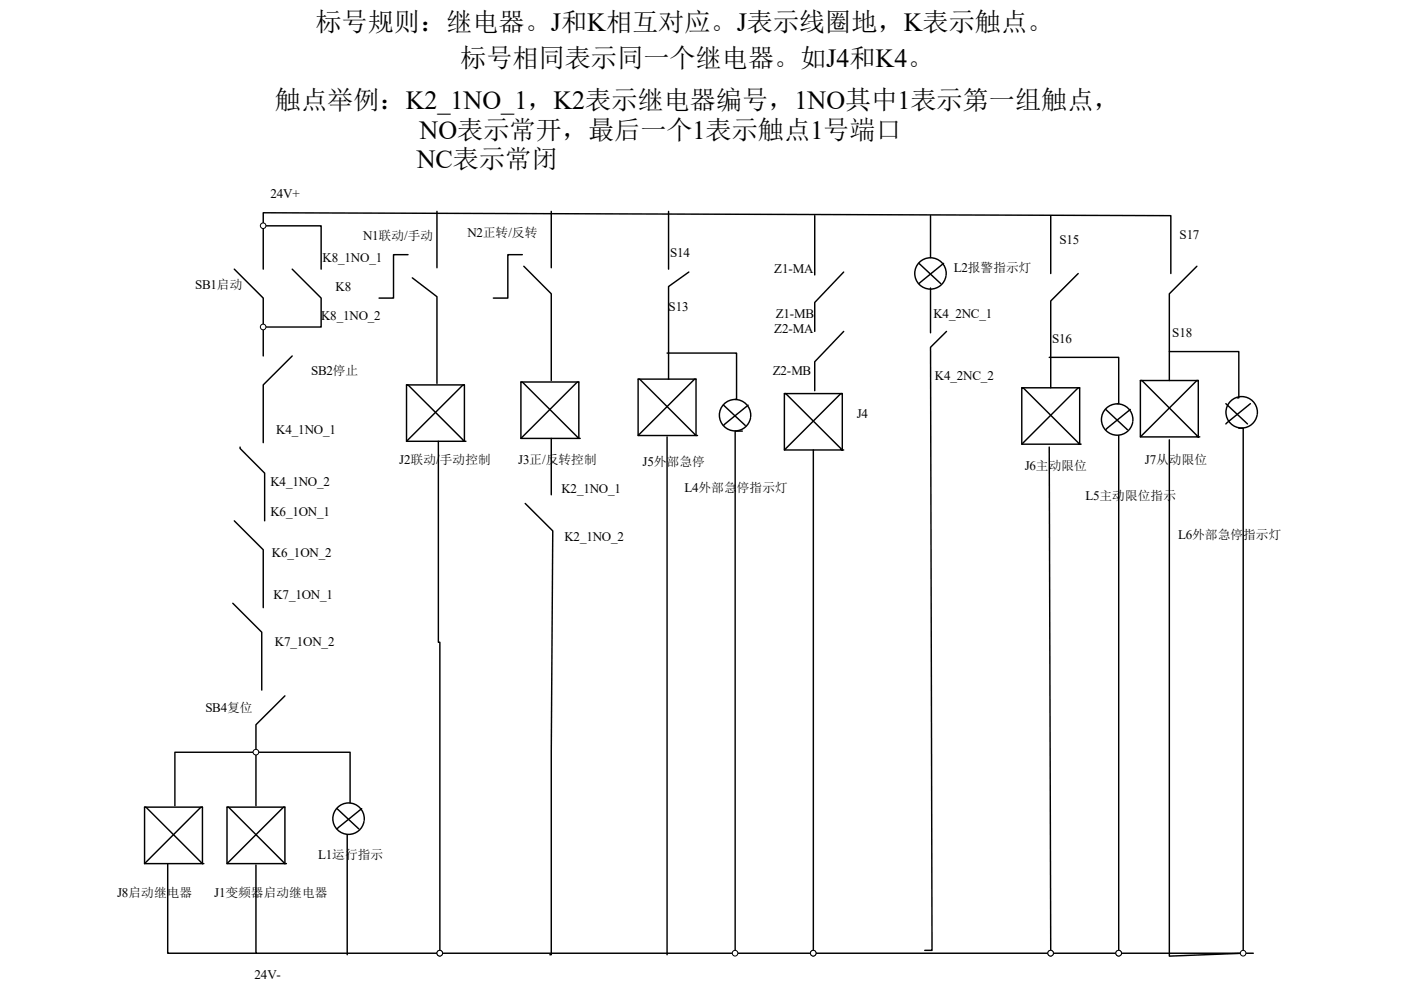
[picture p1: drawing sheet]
<svg xmlns="http://www.w3.org/2000/svg" width="297mm" height="210mm" viewBox="0 0 297 210" stroke-linecap="round" stroke-linejoin="round" font-family="sans-serif">
<g fill="none" stroke="#000" stroke-width=".31">
<path d="M49.7 57.1l6.1 6.1v12.3M55.8 57.1v-12l192.4 .6v12.3M55.8 47.9h12.3v9.2M62 57.1l6.1 6.1v6.2h-12.3M86.5 54h-3.1v9.2h-3M87.4 58.9l5.2 4v18.4M92.6 44.8v12M110.7 54h-3v9.2h-3.1M111.1 56.5l5.8 5.8v18.4M116.9 44.8v12M141.7 44.8v12.3M146 57.7l-4.3 3.1v19.6"/>
<path d="M172.7 45.7v12.6M178.9 57.7l-6.2 6.5v6.1M194.8 55.9l4.6 4.3M197.3 45.7v8.9M200.1 55.9l-5.3 4.3M200.6 58.4a3.3 3.3 0 0 0-4.4-3.6 3.3 3.3 0 0 0-1.4 5.5 3.3 3.3 0 0 0 5.6-1.1l.2-.6M222.8 45.7v12.3M228.6 58l-5.8 5.8v18.5M253.8 56.5l-5.9 5.8v18.4M62 75.5l-6.2 6.1v12.3M141.4 74.9h14.8v9.8h-.3M178.9 70.3l-6.2 6.4v6.2"/>
<path d="M197.3 61.1v9.5M200.7 70.3l-3.4 3.4 .3 127.9h-1.5M222.5 75.8h14.7v9.8h-.3M247.9 74.6h14.8v9.8h-.3M50.9 94.8v.3l5.2 5.3v10.1M86.2 81.6h12.3v12l-12-12h-.3v12h12.6M92.9 93.6v42.6h.4v66h-39v-18.7M98.5 81.6h-.3l-12 12M110.4 81h12.3v12l-12-12h-.3v12h12.6M116.9 93v11.9M122.7 81h-.3l-12 12M135.3 80.4h12.3v12l-12-12h-.3v12h12.6"/>
<path d="M141.4 92.7v109.8M147.6 80.4h-.3l-12 12M153.4 85.9l4.6 4.3M157.4 91.4h-1.5v110.8M158.6 85.9l-5.2 4.3M159.1 88.4a3.3 3.3 0 0 0-4.4-3.5 3.3 3.3 0 0 0-1.3 5.5 3.3 3.3 0 0 0 5.5-1.1l.2-.7M166.3 83.5h12.3v11.9l-12-11.9h-.3v11.9h12.6M172.4 95.4v106.8h-79.1M178.6 83.5h-.3l-12 11.9M216.6 82.3h12.3v11.9l-12-11.9h-.3v11.9h12.6M222.5 94.8l.3 107.4h14.4M228.9 82.3h-.3l-12 11.9"/>
<path d="M234.4 86.8l4.6 4.3M237.2 92.4v109.8h28.5M239.6 86.8l-5.2 4.3M240.2 89.3a3.3 3.3 0 0 0-4.5-3.4 3.3 3.3 0 0 0-1.2 5.4 3.3 3.3 0 0 0 5.5-1.1l.2-.6M241.8 80.7h12.3v12l-12-12h-.3v12h12.6M254.1 80.7h-.3l-12 12M259.9 85.6l4.6 4.3M262.7 90.8h.9v111.4l-15.7 .6v-109.5M265.1 85.6l-5.2 4.3M266.6 87.8a3.3 3.3 0 0 0-4.4-3.5 3.3 3.3 0 0 0-1.4 5.4 3.3 3.3 0 0 0 5.5-1l.2-.7M49.7 110.5l6.1 6.1v12.3M111.4 106.8l5.8 5.8-.3 47v42.9h-.3"/>
<path d="M49.4 128l6.1 6.1v12.3M60.4 147.6l-6.1 6.1v17.2M30.6 171.2h12.3v12l-12-12h-.3v12h12.6M42.9 171.2h-.3l-12 12M48.1 171.2h12.3v12l-12-12h-.3v12h12.6M60.4 171.2h-.3l-12 12M71.5 171.5l4.6 4.3M73.6 177v25.5M74.2 170.3v-10.7h-37.1v11.3M76.7 171.5l-5.2 4.3M77.2 174a3.3 3.3 0 0 0-4.5-3.5 3.3 3.3 0 0 0-.9 5.6 3.3 3.3 0 0 0 5.4-1.9M35.6 183.2v19h18.7"/>
<path d="M172.4 202.2h50.4"/>
</g>
<g fill="#fff" stroke="#000" stroke-width=".21">
<circle cx="55.8" cy="47.9" r=".59"/>
<circle cx="55.8" cy="69.3" r=".59"/>
<circle cx="93.2" cy="202.2" r=".6"/>
<circle cx="172.4" cy="202.2" r=".6"/>
<circle cx="54.3" cy="159.5" r=".6"/>
<circle cx="237.2" cy="202.2" r=".6"/>
<circle cx="263.6" cy="202.2" r=".59"/>
<circle cx="222.7" cy="202.2" r=".6"/>
<circle cx="155.8" cy="202.2" r=".6"/>
</g>
<g font-size="5.6">
<text x="66.9" y="6.5">标号规则：继电器。J和K相互对应。J表示线圈地，K表示触点。</text>
<text x="97.6" y="14.2">标号相同表示同一个继电器。如J4和K4。</text>
<text x="58.3" y="23.1">触点举例：K2_1NO_1，K2表示继电器编号，1NO其中1表示第一组触点，</text>
</g>
<g font-size="5.5">
<text x="89" y="29.5">NO表示常开，最后一个1表示触点1号端口</text>
<text x="88.3" y="35.7">NC表示常闭</text>
</g>
<g font-size="2.8">
<text x="57.4" y="42">24V+</text>
<text x="77" y="50.9">N1联动/手动</text>
<text x="99.1" y="50.3">N2正转/反转</text>
<text x="224.6" y="51.9">S15</text>
<text x="250.1" y="50.6">S17</text>
<text x="68.4" y="55.5">K8_1NO_1</text>
<text x="142.1" y="54.6">S14</text>
<text x="164.2" y="58">Z1-MA</text>
<text x="202.2" y="57.7">L2报警指示灯</text>
<text x="41.4" y="61.4">SB1启动</text>
<text x="71.2" y="61.7">K8</text>
<text x="141.7" y="66">S13</text>
<text x="68.1" y="67.8">K8_1NO_2</text>
<text x="164.2" y="70.6">Z2-MA</text>
<text x="164.5" y="67.5">Z1-MB</text>
<text x="197.9" y="67.5">K4_2NC_1</text>
<text x="248.6" y="71.5">S18</text>
<text x="223.1" y="72.7">S16</text>
<text x="66" y="79.5">SB2停止</text>
<text x="163.8" y="79.5">Z2-MB</text>
<text x="198.2" y="80.7">K4_2NC_2</text>
<text x="181.6" y="88.7">J4</text>
<text x="58.6" y="92">K4_1NO_1</text>
<text x="84.7" y="98.5">J2联动/</text>
<text x="109.8" y="98.5">J3正/反转控制</text>
<text x="136.2" y="98.8">J5外部急停</text>
<text x="217.3" y="99.7">J6主动限位</text>
<text x="242.7" y="98.5">J7从动限位</text>
<text x="57.4" y="103.1">K4_1NO_2</text>
<text x="119" y="104.6">K2_1NO_1</text>
<text x="145.1" y="104.3">L4外部急停指示灯</text>
<text x="230.1" y="106.2">L5主动限位指示</text>
<text x="57.4" y="109.5">K6_1ON_1</text>
<text x="57.7" y="118.1">K6_1ON_2</text>
<text x="119.7" y="114.7">K2_1NO_2</text>
<text x="249.8" y="114.4">L6外部急停指示灯</text>
<text x="58" y="127">K7_1ON_1</text>
<text x="58.3" y="137.1">K7_1ON_2</text>
<text x="43.5" y="150.9">SB4复位</text>
<text x="67.5" y="182.2">L1运行指示</text>
<text x="24.8" y="190.2">J8启动继电器</text>
<text x="45.4" y="190.2">J1变频器启动继电器</text>
<text x="54" y="207.7">24V-</text>
</g>
<text font-size="2.7" x="93.3" y="98.5">手动控制</text>
</svg>
